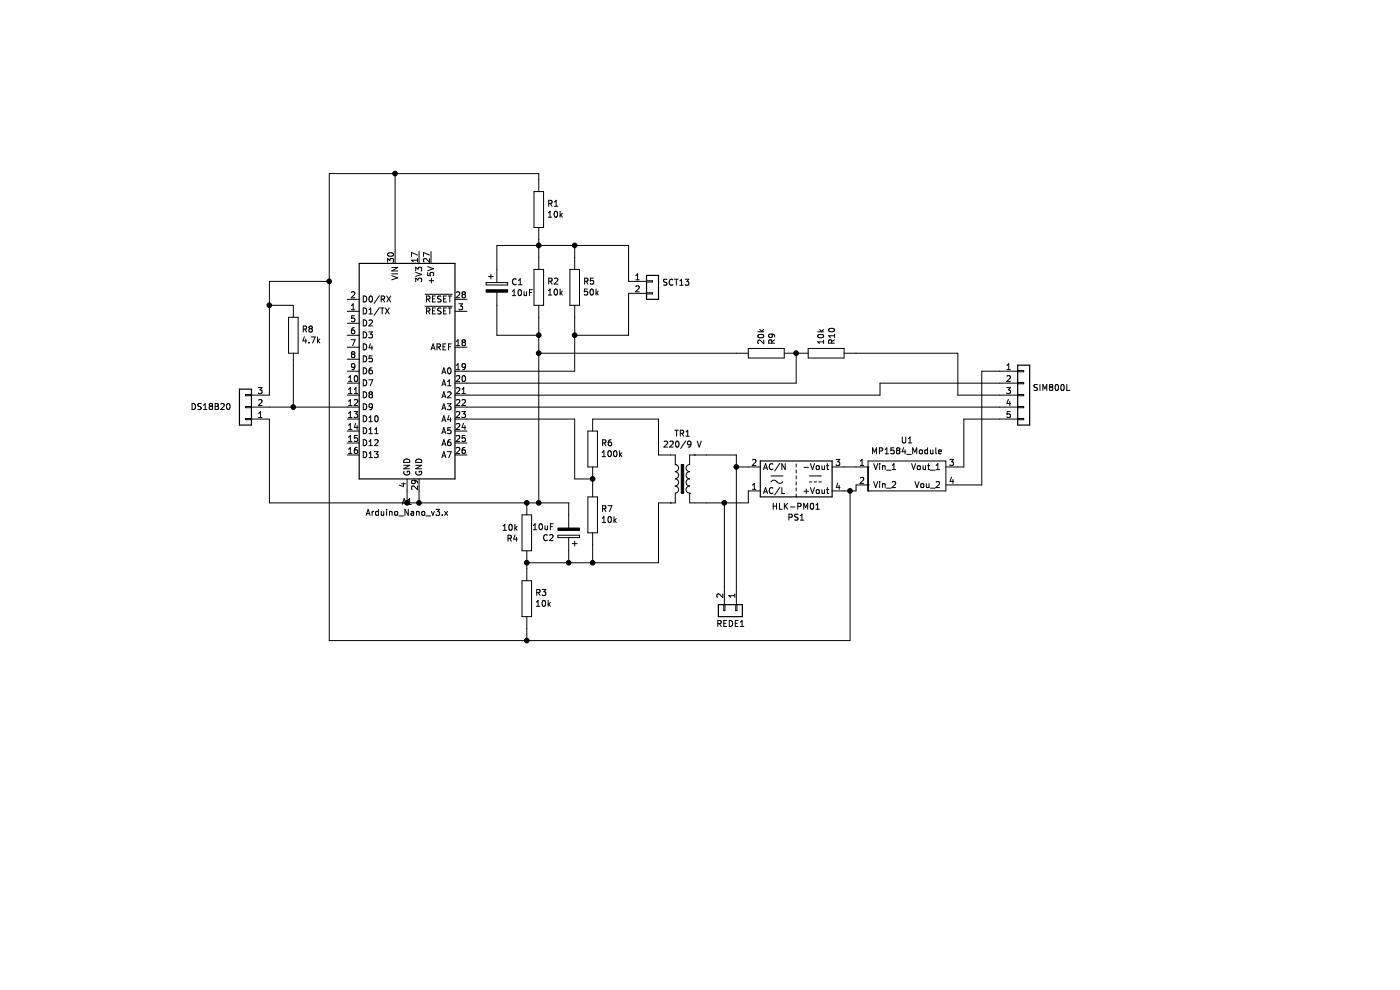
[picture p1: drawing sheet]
EESchema Schematic File Version 4
EELAYER 30 0
EELAYER END
$Descr A4 11693 8268
encoding utf-8
Sheet 1 1
Title ""
Date ""
Rev ""
Comp ""
Comment1 ""
Comment2 ""
Comment3 ""
Comment4 ""
$EndDescr
Wire Wire Line
	3500 4200 3500 4100
$Comp
L pspice:R R6
U 1 1
P 4950 3750
F 0 "R6" H 4882 3704 50  0000 R CNN
F 1 "100k" H 4882 3795 50  0000 R CNN
F 2 "Resistor_THT:R_Axial_DIN0414_L11.9mm_D4.5mm_P15.24mm_Horizontal" H 4950 3750 50  0001 C CNN
F 3 "~" H 4950 3750 50  0001 C CNN
	1    4950 3750
	-1   0    0    1   
$EndComp
$Comp
L pspice:R R7
U 1 1
P 4950 4300
F 0 "R7" H 4882 4254 50  0000 R CNN
F 1 "10k" H 4882 4345 50  0000 R CNN
F 2 "Resistor_THT:R_Axial_DIN0414_L11.9mm_D4.5mm_P15.24mm_Horizontal" H 4950 4300 50  0001 C CNN
F 3 "~" H 4950 4300 50  0001 C CNN
	1    4950 4300
	-1   0    0    1   
$EndComp
$Comp
L Transformer:TRANSF1 TR1
U 1 1
P 5700 4000
F 0 "TR1" H 5700 4381 50  0000 C CNN
F 1 "220/9 V" H 5700 4290 50  0000 C CNN
F 2 "Transformer_THT:Transf_9V_150mA" H 5700 4000 50  0001 C CNN
F 3 "" H 5700 4000 50  0001 C CNN
	1    5700 4000
	1    0    0    -1  
$EndComp
Wire Wire Line
	4950 4050 4950 4000
$Comp
L MCU_Module:Arduino_Nano_v3.x A1
U 1 1
P 3400 3100
F 0 "A1" H 3400 2011 50  0000 C CNN
F 1 "Arduino_Nano_v3.x" H 3400 1920 50  0000 C CNN
F 2 "Module:Arduino_Nano" H 3400 3100 50  0001 C CIN
F 3 "http://www.mouser.com/pdfdocs/Gravitech_Arduino_Nano3_0.pdf" H 3400 3100 50  0001 C CNN
	1    3400 3100
	1    0    0    -1  
$EndComp
Wire Wire Line
	2250 4200 3400 4200
$Comp
L pspice:R R8
U 1 1
P 2450 2800
F 0 "R8" H 2382 2754 50  0000 R CNN
F 1 "4.7k" H 2382 2845 50  0000 R CNN
F 2 "Resistor_THT:R_Axial_DIN0414_L11.9mm_D4.5mm_P15.24mm_Horizontal" H 2450 2800 50  0001 C CNN
F 3 "~" H 2450 2800 50  0001 C CNN
	1    2450 2800
	-1   0    0    1   
$EndComp
Wire Wire Line
	2450 3050 2450 3400
Wire Wire Line
	3400 4100 3400 4200
Connection ~ 3400 4200
Wire Wire Line
	3400 4200 3500 4200
Connection ~ 2250 2550
$Comp
L Connector_Generic:Conn_01x03 DS18B20
U 1 1
P 2050 3400
F 0 "DS18B20" H 2166 3429 50  0000 L TNN
F 1 "Conn_01x03" H 1968 3166 50  0001 C CNN
F 2 "Connector_PinHeader_2.54mm:PinHeader_1x03_P2.54mm_Vertical" H 2050 3400 50  0001 C CNN
F 3 "~" H 2050 3400 50  0001 C CNN
	1    2050 3400
	-1   0    0    1   
$EndComp
Wire Wire Line
	2250 3500 2250 4200
Wire Wire Line
	2250 2550 2250 3300
Wire Wire Line
	2250 2350 2250 2550
Wire Wire Line
	2250 2350 2750 2350
Connection ~ 2450 3400
Wire Wire Line
	2450 3400 2900 3400
Wire Wire Line
	2250 3400 2450 3400
Wire Wire Line
	2250 2550 2450 2550
$Comp
L Converter_DCDC:MP1584_Module U1
U 1 1
P 7550 3950
F 0 "U1" H 7575 4225 50  0000 C CNN
F 1 "MP1584_Module" H 7575 4134 50  0000 C CNN
F 2 "Converter_DCDC:MP1584_BuckModule" H 7550 4200 50  0001 C CNN
F 3 "" H 7550 4200 50  0001 C CNN
	1    7550 3950
	1    0    0    -1  
$EndComp
$Comp
L Converter_ACDC:HLK-PM01 PS1
U 1 1
P 6650 4000
F 0 "PS1" H 6650 4325 50  0000 C CNN
F 1 "HLK-PM01" H 6650 4234 50  0000 C CNN
F 2 "Converter_ACDC:Converter_ACDC_HiLink_HLK-PMxx" H 6650 3700 50  0001 C CNN
F 3 "http://www.hlktech.net/product_detail.php?ProId=54" H 7050 3650 50  0001 C CNN
	1    6650 4000
	1    0    0    1   
$EndComp
Wire Wire Line
	7150 4100 7150 4050
Wire Wire Line
	2750 1450 3300 1450
Wire Wire Line
	3300 1450 3300 2100
Wire Wire Line
	4800 2800 4800 3100
Connection ~ 4800 2800
Wire Wire Line
	5250 2450 5250 2800
Wire Wire Line
	4800 2800 5250 2800
Wire Wire Line
	5250 2350 5250 2050
$Comp
L Connector_Generic:Conn_01x02 SCT13
U 1 1
P 5450 2350
F 0 "SCT13" H 5530 2342 50  0000 L CNN
F 1 "Conn_01x02" H 5530 2251 50  0001 L CNN
F 2 "Connector_PinHeader_2.54mm:PinHeader_1x02_P2.54mm_Vertical" H 5450 2350 50  0001 C CNN
F 3 "~" H 5450 2350 50  0001 C CNN
	1    5450 2350
	1    0    0    -1  
$EndComp
Wire Wire Line
	4800 2650 4800 2800
Wire Wire Line
	4500 2050 4800 2050
$Comp
L pspice:R R5
U 1 1
P 4800 2400
F 0 "R5" H 4732 2354 50  0000 R CNN
F 1 "50k" H 4732 2445 50  0000 R CNN
F 2 "Resistor_THT:R_Axial_DIN0414_L11.9mm_D4.5mm_P15.24mm_Horizontal" H 4800 2400 50  0001 C CNN
F 3 "~" H 4800 2400 50  0001 C CNN
	1    4800 2400
	-1   0    0    1   
$EndComp
Wire Wire Line
	4800 2050 5250 2050
Connection ~ 4800 2050
$Comp
L pspice:R R2
U 1 1
P 4500 2400
F 0 "R2" H 4432 2354 50  0000 R CNN
F 1 "10k" H 4432 2445 50  0000 R CNN
F 2 "Resistor_THT:R_Axial_DIN0414_L11.9mm_D4.5mm_P15.24mm_Horizontal" H 4500 2400 50  0001 C CNN
F 3 "~" H 4500 2400 50  0001 C CNN
	1    4500 2400
	-1   0    0    1   
$EndComp
Wire Wire Line
	4800 2050 4800 2150
Wire Wire Line
	4500 2800 4500 2650
Wire Wire Line
	4150 2800 4500 2800
Wire Wire Line
	4150 2550 4150 2800
Wire Wire Line
	4500 2050 4500 2150
Connection ~ 4500 2050
Wire Wire Line
	4150 2050 4500 2050
Wire Wire Line
	4150 2250 4150 2050
Wire Wire Line
	4500 2000 4500 2050
$Comp
L Device:CP C1
U 1 1
P 4150 2400
F 0 "C1" H 4268 2446 50  0000 L CNN
F 1 "10uF" H 4268 2355 50  0000 L CNN
F 2 "Capacitor_THT:C_Radial_D8.0mm_H11.5mm_P3.50mm" H 4188 2250 50  0001 C CNN
F 3 "~" H 4150 2400 50  0001 C CNN
	1    4150 2400
	1    0    0    -1  
$EndComp
$Comp
L pspice:R R1
U 1 1
P 4500 1750
F 0 "R1" H 4432 1704 50  0000 R CNN
F 1 "10k" H 4432 1795 50  0000 R CNN
F 2 "Resistor_THT:R_Axial_DIN0414_L11.9mm_D4.5mm_P15.24mm_Horizontal" H 4500 1750 50  0001 C CNN
F 3 "~" H 4500 1750 50  0001 C CNN
	1    4500 1750
	-1   0    0    1   
$EndComp
Wire Wire Line
	2750 1450 2750 2350
Wire Wire Line
	3900 3300 7350 3300
$Comp
L pspice:R R10
U 1 1
P 6900 2950
F 0 "R10" H 6832 2904 50  0000 R CNN
F 1 "10k" H 6832 2995 50  0000 R CNN
F 2 "Resistor_THT:R_Axial_DIN0414_L11.9mm_D4.5mm_P15.24mm_Horizontal" H 6900 2950 50  0001 C CNN
F 3 "~" H 6900 2950 50  0001 C CNN
	1    6900 2950
	0    -1   1    0   
$EndComp
Wire Wire Line
	4800 3100 3900 3100
Wire Wire Line
	3300 1450 4500 1450
Wire Wire Line
	4500 1450 4500 1500
Connection ~ 3300 1450
Wire Wire Line
	6050 4200 6050 4900
Wire Wire Line
	4750 4600 4750 4700
Connection ~ 4400 4700
Wire Wire Line
	4400 4750 4400 4700
$Comp
L pspice:R R4
U 1 1
P 4400 4450
F 0 "R4" H 4332 4404 50  0000 R CNN
F 1 "10k" H 4332 4495 50  0000 R CNN
F 2 "Resistor_THT:R_Axial_DIN0414_L11.9mm_D4.5mm_P15.24mm_Horizontal" H 4400 4450 50  0001 C CNN
F 3 "~" H 4400 4450 50  0001 C CNN
	1    4400 4450
	1    0    0    -1  
$EndComp
$Comp
L Device:CP C2
U 1 1
P 4750 4450
F 0 "C2" H 4868 4496 50  0000 L CNN
F 1 "10uF" H 4868 4405 50  0000 L CNN
F 2 "Capacitor_THT:C_Radial_D8.0mm_H11.5mm_P3.50mm" H 4788 4300 50  0001 C CNN
F 3 "~" H 4750 4450 50  0001 C CNN
	1    4750 4450
	-1   0    0    1   
$EndComp
$Comp
L pspice:R R3
U 1 1
P 4400 5000
F 0 "R3" H 4332 4954 50  0000 R CNN
F 1 "10k" H 4332 5045 50  0000 R CNN
F 2 "Resistor_THT:R_Axial_DIN0414_L11.9mm_D4.5mm_P15.24mm_Horizontal" H 4400 5000 50  0001 C CNN
F 3 "~" H 4400 5000 50  0001 C CNN
	1    4400 5000
	-1   0    0    1   
$EndComp
Wire Wire Line
	4750 4700 4950 4700
Connection ~ 4950 4700
Wire Wire Line
	4950 4550 4950 4700
Wire Wire Line
	5500 4200 5500 4700
Connection ~ 3500 4200
Wire Wire Line
	4800 3500 4800 4000
Wire Wire Line
	4800 4000 4950 4000
Wire Wire Line
	3900 3500 4800 3500
Connection ~ 4950 4000
Wire Wire Line
	3500 4200 4400 4200
Wire Wire Line
	4950 4700 5500 4700
Wire Wire Line
	4500 4200 4750 4200
Wire Wire Line
	4750 4200 4750 4300
Connection ~ 4500 4200
Connection ~ 4500 2800
Wire Wire Line
	4500 2800 4500 2950
Wire Wire Line
	4500 2950 4500 4200
Connection ~ 4500 2950
Wire Wire Line
	5500 3500 5500 3800
Wire Wire Line
	4950 3500 5500 3500
Wire Wire Line
	5900 3800 6150 3800
Wire Wire Line
	6050 4200 5900 4200
Wire Wire Line
	6250 3900 6150 3900
Wire Wire Line
	6150 3800 6150 3900
Connection ~ 6150 3900
Wire Wire Line
	6150 3900 6150 4900
Wire Wire Line
	6050 4200 6250 4200
Wire Wire Line
	6250 4200 6250 4100
Connection ~ 6050 4200
$Comp
L Connector_Generic:Conn_01x02 REDE1
U 1 1
P 6150 5100
F 0 "REDE1" V 6230 5053 50  0000 C TNN
F 1 "Conn_01x02" V 6230 5001 50  0001 R TNN
F 2 "TerminalBlock_Altech:Altech_AK300_1x02_P5.00mm_45-Degree" H 6150 5100 50  0001 C CNN
F 3 "~" H 6150 5100 50  0001 C CNN
	1    6150 5100
	0    1    1    0   
$EndComp
Wire Wire Line
	7050 4100 7100 4100
Connection ~ 2750 2350
Wire Wire Line
	2750 2350 2750 5350
Wire Wire Line
	7100 5350 7100 4100
Wire Wire Line
	4400 5250 4400 5350
Wire Wire Line
	4500 2950 6150 2950
$Comp
L pspice:R R9
U 1 1
P 6400 2950
F 0 "R9" H 6332 2904 50  0000 R CNN
F 1 "20k" H 6332 2995 50  0000 R CNN
F 2 "Resistor_THT:R_Axial_DIN0414_L11.9mm_D4.5mm_P15.24mm_Horizontal" H 6400 2950 50  0001 C CNN
F 3 "~" H 6400 2950 50  0001 C CNN
	1    6400 2950
	0    -1   1    0   
$EndComp
Connection ~ 4400 4200
Wire Wire Line
	4400 4200 4500 4200
Wire Wire Line
	4400 4700 4750 4700
Connection ~ 4750 4700
Connection ~ 4400 5350
Wire Wire Line
	4400 5350 2750 5350
Wire Wire Line
	4400 5350 7100 5350
$Comp
L Connector_Generic:Conn_01x05 SIM800L
U 1 1
P 8550 3300
F 0 "SIM800L" H 8783 3363 50  0000 C CNN
F 1 "Conn_01x05" H 8468 3626 50  0001 C CNN
F 2 "Connector_PinHeader_2.54mm:PinHeader_1x05_P2.54mm_Vertical" H 8550 3300 50  0001 C CNN
F 3 "~" H 8550 3300 50  0001 C CNN
	1    8550 3300
	1    0    0    -1  
$EndComp
Wire Wire Line
	7350 3300 7350 3200
Wire Wire Line
	3900 3400 8350 3400
Wire Wire Line
	7350 3200 8350 3200
Wire Wire Line
	7050 3900 7150 3900
Wire Wire Line
	7100 4100 7150 4100
Connection ~ 7100 4100
Wire Wire Line
	6650 3200 6650 2950
Wire Wire Line
	3900 3200 6650 3200
Connection ~ 6650 2950
Wire Wire Line
	8000 2950 8000 3300
Wire Wire Line
	8000 3300 8350 3300
Wire Wire Line
	7150 2950 8000 2950
Wire Wire Line
	8000 3900 8050 3900
Wire Wire Line
	8050 3900 8050 3500
Wire Wire Line
	8050 3500 8350 3500
Wire Wire Line
	8000 4050 8200 4050
Wire Wire Line
	8200 4050 8200 3100
Wire Wire Line
	8200 3100 8350 3100
$EndSCHEMATC
